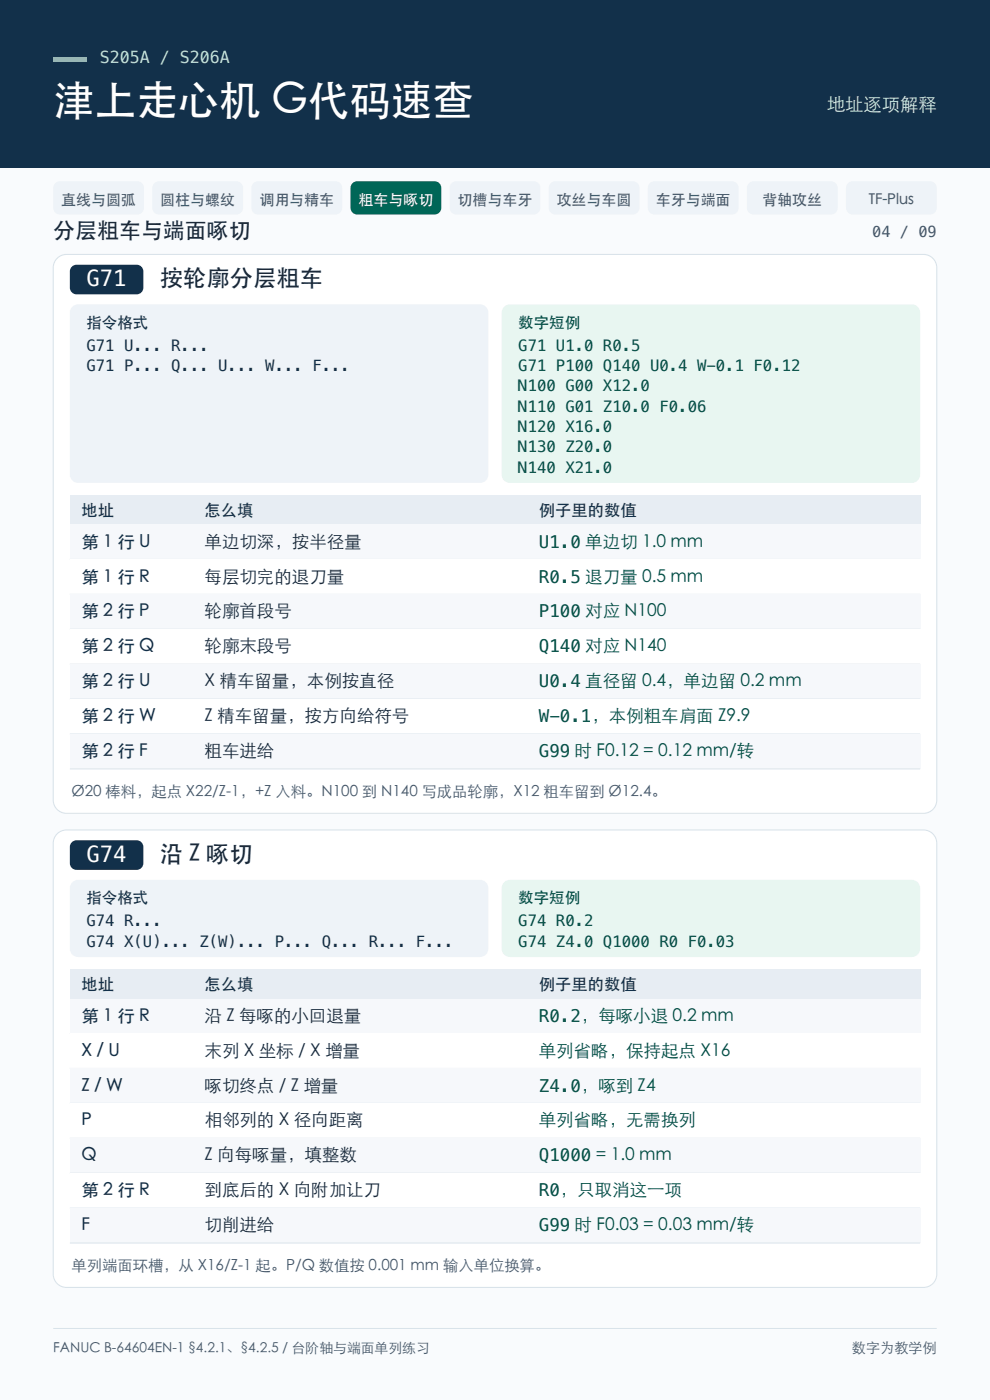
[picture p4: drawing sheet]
<svg xmlns="http://www.w3.org/2000/svg" width="210mm" height="297mm" viewBox="0 0 210 297" stroke-linecap="round" stroke-linejoin="round" font-family="sans-serif">
<path d="M0 0h210v297h-210z" fill-rule="evenodd" fill="#f9fbfd"/>
<path d="M0 0h210v35.6h-210z" fill-rule="evenodd" fill="#12304a"/>
<path d="M11.3 12.2h7v.9h-7z" fill-rule="evenodd" fill="#5fe1c4"/>
<g fill="#eef3f8">
<path d="M11.6 39l.7-.5h.4h16.4a1.41 1.41 0 0 1 1.4 1.4v4.2a1.41 1.41 0 0 1-1.4 1.4h-16.4a1.41 1.41 0 0 1-1.4-1.4v-4.2z" fill-rule="evenodd"/>
<path d="M32.6 39l.7-.5h.4h16.5a1.41 1.41 0 0 1 1.4 1.4v4.2a1.41 1.41 0 0 1-1.4 1.4h-16.5a1.41 1.41 0 0 1-1.4-1.4v-4.2z" fill-rule="evenodd"/>
<path d="M53.6 39l.7-.5h.4h16.5a1.41 1.41 0 0 1 1.4 1.4v4.2a1.41 1.41 0 0 1-1.4 1.4h-16.5a1.41 1.41 0 0 1-1.4-1.4v-4.2z" fill-rule="evenodd"/>
</g>
<path d="M74.6 39l.7-.5h.5h16.4a1.41 1.41 0 0 1 1.4 1.4v4.2a1.41 1.41 0 0 1-1.4 1.4h-16.4a1.41 1.41 0 0 1-1.4-1.4v-4.2z" fill-rule="evenodd" fill="#006657"/>
<g fill="#eef3f8">
<path d="M95.6 39l.7-.5h.5h16.4a1.41 1.41 0 0 1 1.4 1.4v4.2a1.41 1.41 0 0 1-1.4 1.4h-16.4a1.41 1.41 0 0 1-1.4-1.4v-4.2z" fill-rule="evenodd"/>
<path d="M116.7 39l.7-.5h.4h16.4a1.41 1.41 0 0 1 1.4 1.4v4.2a1.41 1.41 0 0 1-1.4 1.4h-16.4a1.41 1.41 0 0 1-1.4-1.4v-4.2z" fill-rule="evenodd"/>
<path d="M137.7 39l.7-.5h.4h16.5a1.41 1.41 0 0 1 1.4 1.4v4.2a1.41 1.41 0 0 1-1.4 1.4h-16.5a1.41 1.41 0 0 1-1.4-1.4v-4.2z" fill-rule="evenodd"/>
<path d="M158.7 39l.7-.5h.4h16.5a1.41 1.41 0 0 1 1.4 1.4v4.2a1.41 1.41 0 0 1-1.4 1.4h-16.5a1.41 1.41 0 0 1-1.4-1.4v-4.2z" fill-rule="evenodd"/>
<path d="M179.7 39l.7-.5h.5h16.4a1.41 1.41 0 0 1 1.4 1.4v4.2a1.41 1.41 0 0 1-1.4 1.4h-16.4a1.41 1.41 0 0 1-1.4-1.4v-4.2z" fill-rule="evenodd"/>
</g>
<path d="M11.9 55a2.82 2.82 0 0 1 2.2-1h181.8a2.82 2.82 0 0 1 2.8 2.8v112.9a2.82 2.82 0 0 1-2.8 2.8h-181.8a2.82 2.82 0 0 1-2.8-2.8v-112.9l.1-.7z" fill-rule="evenodd" fill="#fff"/>
<path d="M11.9 55a2.82 2.82 0 0 1 2.2-1h181.8a2.82 2.82 0 0 1 2.8 2.8v112.9a2.82 2.82 0 0 1-2.8 2.8h-181.8a2.82 2.82 0 0 1-2.8-2.8v-112.9l.1-.7z" fill="none" stroke="#d9e3eb" stroke-width=".23"/>
<path d="M15.4 56.4l.8-.2h12.8a1.41 1.41 0 0 1 1.4 1.4v3.4a1.41 1.41 0 0 1-1.4 1.4h-12.8a1.41 1.41 0 0 1-1.4-1.4v-3.4l.1-.5z" fill-rule="evenodd" fill="#12304a"/>
<path d="M15.3 65.1l.8-.5h.5h85.2a1.76 1.76 0 0 1 1.8 1.7v34.4a1.76 1.76 0 0 1-1.8 1.7h-85.2a1.76 1.76 0 0 1-1.8-1.7v-34.4l.1-.4z" fill-rule="evenodd" fill="#eef3f8"/>
<path d="M106.9 65.1l.8-.5h.5h85.2a1.76 1.76 0 0 1 1.8 1.7v34.4a1.76 1.76 0 0 1-1.8 1.7h-85.2a1.76 1.76 0 0 1-1.8-1.7v-34.4l.1-.4z" fill-rule="evenodd" fill="#e8f6f1"/>
<path d="M14.8 104.9h180.4v6.4h-180.4z" fill-rule="evenodd" fill="#e7edf3"/>
<path d="M14.8 111.3h180.4v7.4h-180.4z" fill-rule="evenodd" fill="#f6f8fb"/>
<path d="M14.8 118.7h180.4" fill="none" stroke="#d9e3eb" stroke-width=".21"/>
<path d="M14.8 118.7h180.4v7.4h-180.4z" fill-rule="evenodd" fill="#fff"/>
<path d="M14.8 126.1h180.4" fill="none" stroke="#d9e3eb" stroke-width=".21"/>
<path d="M14.8 126.1h180.4v7.4h-180.4z" fill-rule="evenodd" fill="#f6f8fb"/>
<path d="M14.8 133.5h180.4" fill="none" stroke="#d9e3eb" stroke-width=".21"/>
<path d="M14.8 133.5h180.4v7.4h-180.4z" fill-rule="evenodd" fill="#fff"/>
<path d="M14.8 140.9h180.4" fill="none" stroke="#d9e3eb" stroke-width=".21"/>
<path d="M14.8 140.9h180.4v7.4h-180.4z" fill-rule="evenodd" fill="#f6f8fb"/>
<path d="M14.8 148.3h180.4" fill="none" stroke="#d9e3eb" stroke-width=".21"/>
<path d="M14.8 148.3h180.4v7.4h-180.4z" fill-rule="evenodd" fill="#fff"/>
<path d="M14.8 155.7h180.4" fill="none" stroke="#d9e3eb" stroke-width=".21"/>
<path d="M14.8 155.7h180.4v7.4h-180.4z" fill-rule="evenodd" fill="#f6f8fb"/>
<path d="M14.8 163.1h180.4" fill="none" stroke="#d9e3eb" stroke-width=".21"/>
<path d="M12.3 176.7l1.2-.6h.6h181.8a2.82 2.82 0 0 1 2.8 2.8v91.4a2.82 2.82 0 0 1-2.8 2.8h-181.8a2.82 2.82 0 0 1-2.8-2.8v-91.4a2.82 2.82 0 0 1 1-2.2z" fill-rule="evenodd" fill="#fff"/>
<path d="M12.3 176.7l1.2-.6h.6h181.8a2.82 2.82 0 0 1 2.8 2.8v91.4a2.82 2.82 0 0 1-2.8 2.8h-181.8a2.82 2.82 0 0 1-2.8-2.8v-91.4a2.82 2.82 0 0 1 1-2.2z" fill="none" stroke="#d9e3eb" stroke-width=".23"/>
<path d="M15.4 178.5l.8-.2h12.8a1.41 1.41 0 0 1 1.4 1.4v3.4a1.41 1.41 0 0 1-1.4 1.4h-12.8a1.41 1.41 0 0 1-1.4-1.4v-3.4l.1-.5z" fill-rule="evenodd" fill="#12304a"/>
<path d="M15.3 187.2l.8-.5h.5h85.2a1.76 1.76 0 0 1 1.8 1.7v12.9a1.76 1.76 0 0 1-1.8 1.7h-85.2a1.76 1.76 0 0 1-1.8-1.7v-12.9l.1-.5z" fill-rule="evenodd" fill="#eef3f8"/>
<path d="M106.9 187.2l.8-.5h.5h85.2a1.76 1.76 0 0 1 1.8 1.7v12.9a1.76 1.76 0 0 1-1.8 1.7h-85.2a1.76 1.76 0 0 1-1.8-1.7v-12.9l.1-.5z" fill-rule="evenodd" fill="#e8f6f1"/>
<path d="M14.8 205.5h180.4v6.3h-180.4z" fill-rule="evenodd" fill="#e7edf3"/>
<path d="M14.8 211.8h180.4v7.5h-180.4z" fill-rule="evenodd" fill="#f6f8fb"/>
<path d="M14.8 219.3h180.4" fill="none" stroke="#d9e3eb" stroke-width=".21"/>
<path d="M14.8 219.3h180.4v7.4h-180.4z" fill-rule="evenodd" fill="#fff"/>
<path d="M14.8 226.7h180.4" fill="none" stroke="#d9e3eb" stroke-width=".21"/>
<path d="M14.8 226.7h180.4v7.4h-180.4z" fill-rule="evenodd" fill="#f6f8fb"/>
<path d="M14.8 234.1h180.4" fill="none" stroke="#d9e3eb" stroke-width=".21"/>
<path d="M14.8 234.1h180.4v7.4h-180.4z" fill-rule="evenodd" fill="#fff"/>
<path d="M14.8 241.5h180.4" fill="none" stroke="#d9e3eb" stroke-width=".21"/>
<path d="M14.8 241.5h180.4v7.4h-180.4z" fill-rule="evenodd" fill="#f6f8fb"/>
<path d="M14.8 248.9h180.4" fill="none" stroke="#d9e3eb" stroke-width=".21"/>
<path d="M14.8 248.9h180.4v7.4h-180.4z" fill-rule="evenodd" fill="#fff"/>
<path d="M14.8 256.3h180.4" fill="none" stroke="#d9e3eb" stroke-width=".21"/>
<path d="M14.8 256.3h180.4v7.4h-180.4z" fill-rule="evenodd" fill="#f6f8fb"/>
<path d="M14.8 263.7h180.4M11.3 281.8h187.4" fill="none" stroke="#d9e3eb" stroke-width=".21"/>
<text font-size="8.8" fill="#fff" x="11.3" y="24.3">津上走心机 G代码速查</text>
<g font-size="4.9" fill="#1b2938">
<text x="33.9" y="60.7">按轮廓分层粗车</text>
<text x="33.9" y="182.8">沿 Z 啄切</text>
</g>
<text font-size="4.7" fill="#1b2938" x="11.3" y="50.4">分层粗车与端面啄切</text>
<g font-size="4.7" fill="#fff">
<text x="18.3" y="60.7">G71</text>
<text x="18.3" y="182.8">G74</text>
</g>
<text font-size="3.9" fill="#d3e7ef" x="175.4" y="23.6">地址逐项解释</text>
<g font-size="3.7" fill="#12304a">
<text x="17.3" y="116.2">第 1 行 U</text>
<text x="17.3" y="123.6">第 1 行 R</text>
<text x="17.3" y="131">第 2 行 P</text>
<text x="17.3" y="138.4">第 2 行 Q</text>
<text x="17.3" y="145.8">第 2 行 U</text>
<text x="17.3" y="153.2">第 2 行 W</text>
<text x="17.3" y="160.6">第 2 行 F</text>
<text x="17.3" y="216.7">第 1 行 R</text>
<text x="17.3" y="224.2">X / U</text>
<text x="17.3" y="231.6">Z / W</text>
<text x="17.3" y="239">P</text>
<text x="17.3" y="246.4">Q</text>
<text x="17.3" y="253.8">第 2 行 R</text>
<text x="17.3" y="261.2">F</text>
</g>
<g font-size="3.7" fill="#1b2938">
<text x="43.4" y="116.2">单边切深，按半径量</text>
<text x="43.4" y="123.6">每层切完的退刀量</text>
<text x="43.4" y="131">轮廓首段号</text>
<text x="43.4" y="138.4">轮廓末段号</text>
<text x="43.4" y="145.8">X 精车留量，本例按直径</text>
<text x="43.4" y="153.2">Z 精车留量，按方向给符号</text>
<text x="43.4" y="160.6">粗车进给</text>
<text x="43.4" y="216.7">沿 Z 每啄的小回退量</text>
<text x="43.4" y="224.2">末列 X 坐标 / X 增量</text>
<text x="43.4" y="231.6">啄切终点 / Z 增量</text>
<text x="43.4" y="239">相邻列的 X 径向距离</text>
<text x="43.4" y="246.4">Z 向每啄量，填整数</text>
<text x="43.4" y="253.8">到底后的 X 向附加让刀</text>
<text x="43.4" y="261.2">切削进给</text>
</g>
<g font-size="3.7" fill="#004d42">
<text x="114.3" y="116.2">U1.0 单边切 1.0 mm</text>
<text x="114.3" y="123.6">R0.5 退刀量 0.5 mm</text>
<text x="114.3" y="131">P100 对应 N100</text>
<text x="114.3" y="138.4">Q140 对应 N140</text>
<text x="114.3" y="145.8">U0.4 直径留 0.4，单边留 0.2 mm</text>
<text x="114.3" y="153.2">W-0.1，本例粗车肩面 Z9.9</text>
<text x="114.3" y="160.6">G99 时 F0.12 = 0.12 mm/转</text>
<text x="114.3" y="216.7">R0.2，每啄小退 0.2 mm</text>
<text x="114.3" y="224.2">单列省略，保持起点 X16</text>
<text x="114.3" y="231.6">Z4.0，啄到 Z4</text>
<text x="114.3" y="239">单列省略，无需换列</text>
<text x="114.3" y="246.4">Q1000 = 1.0 mm</text>
<text x="114.3" y="253.8">R0，只取消这一项</text>
<text x="114.3" y="261.2">G99 时 F0.03 = 0.03 mm/转</text>
</g>
<text font-size="3.5" fill="#bbe3e0" x="21.2" y="13.4">S205A / S206A</text>
<g font-size="3.5" fill="#12304a">
<text x="17.3" y="109.4">地址</text>
<text x="43.4" y="109.4">怎么填</text>
<text x="114.3" y="109.4">例子里的数值</text>
<text x="17.3" y="210">地址</text>
<text x="43.4" y="210">怎么填</text>
<text x="114.3" y="210">例子里的数值</text>
</g>
<g font-size="3.3" fill="#12304a">
<text x="18.3" y="69.5">指令格式</text>
<text x="18.3" y="74.4">G71 U... R...</text>
<text x="18.3" y="78.7">G71 P... Q... U... W... F...</text>
<text x="18.3" y="191.6">指令格式</text>
<text x="18.3" y="196.5">G74 R...</text>
<text x="18.3" y="200.8">G74 X(U)... Z(W)... P... Q... R... F...</text>
</g>
<g font-size="3.3" fill="#004d42">
<text x="109.9" y="69.5">数字短例</text>
<text x="109.9" y="74.4">G71 U1.0 R0.5</text>
<text x="109.9" y="78.7">G71 P100 Q140 U0.4 W-0.1 F0.12</text>
<text x="109.9" y="83">N100 G00 X12.0</text>
<text x="109.9" y="87.3">N110 G01 Z10.0 F0.06</text>
<text x="109.9" y="91.7">N120 X16.0</text>
<text x="109.9" y="96">N130 Z20.0</text>
<text x="109.9" y="100.3">N140 X21.0</text>
<text x="109.9" y="191.6">数字短例</text>
<text x="109.9" y="196.5">G74 R0.2</text>
<text x="109.9" y="200.8">G74 Z4.0 Q1000 R0 F0.03</text>
</g>
<g font-size="3.2" fill="#45576b">
<text x="13" y="43.4">直线与圆弧</text>
<text x="34" y="43.4">圆柱与螺纹</text>
<text x="55" y="43.4">调用与精车</text>
<text x="97.1" y="43.4">切槽与车牙</text>
<text x="118.1" y="43.4">攻丝与车圆</text>
<text x="139.1" y="43.4">车牙与端面</text>
<text x="161.7" y="43.4">背轴攻丝</text>
<text x="184.3" y="43.4">TF-Plus</text>
<text x="185" y="50.3">04 / 09</text>
<text x="15.2" y="169.1">Ø20 棒料，起点 X22/Z-1，+Z 入料。N100 到 N140 写成品轮廓，X12 粗车留到 Ø12.4。</text>
<text x="15.2" y="269.6">单列端面环槽，从 X16/Z-1 起。P/Q 数值按 0.001 mm 输入单位换算。</text>
</g>
<text font-size="3.2" fill="#fff" x="76" y="43.4">粗车与啄切</text>
<text font-size="3" fill="#45576b" x="180.7" y="286.9">数字为教学例</text>
<text font-size="2.9" fill="#45576b" x="11.3" y="286.9">FANUC B-64604EN-1 §4.2.1、§4.2.5 / 台阶轴与端面单列练习</text>
</svg>
